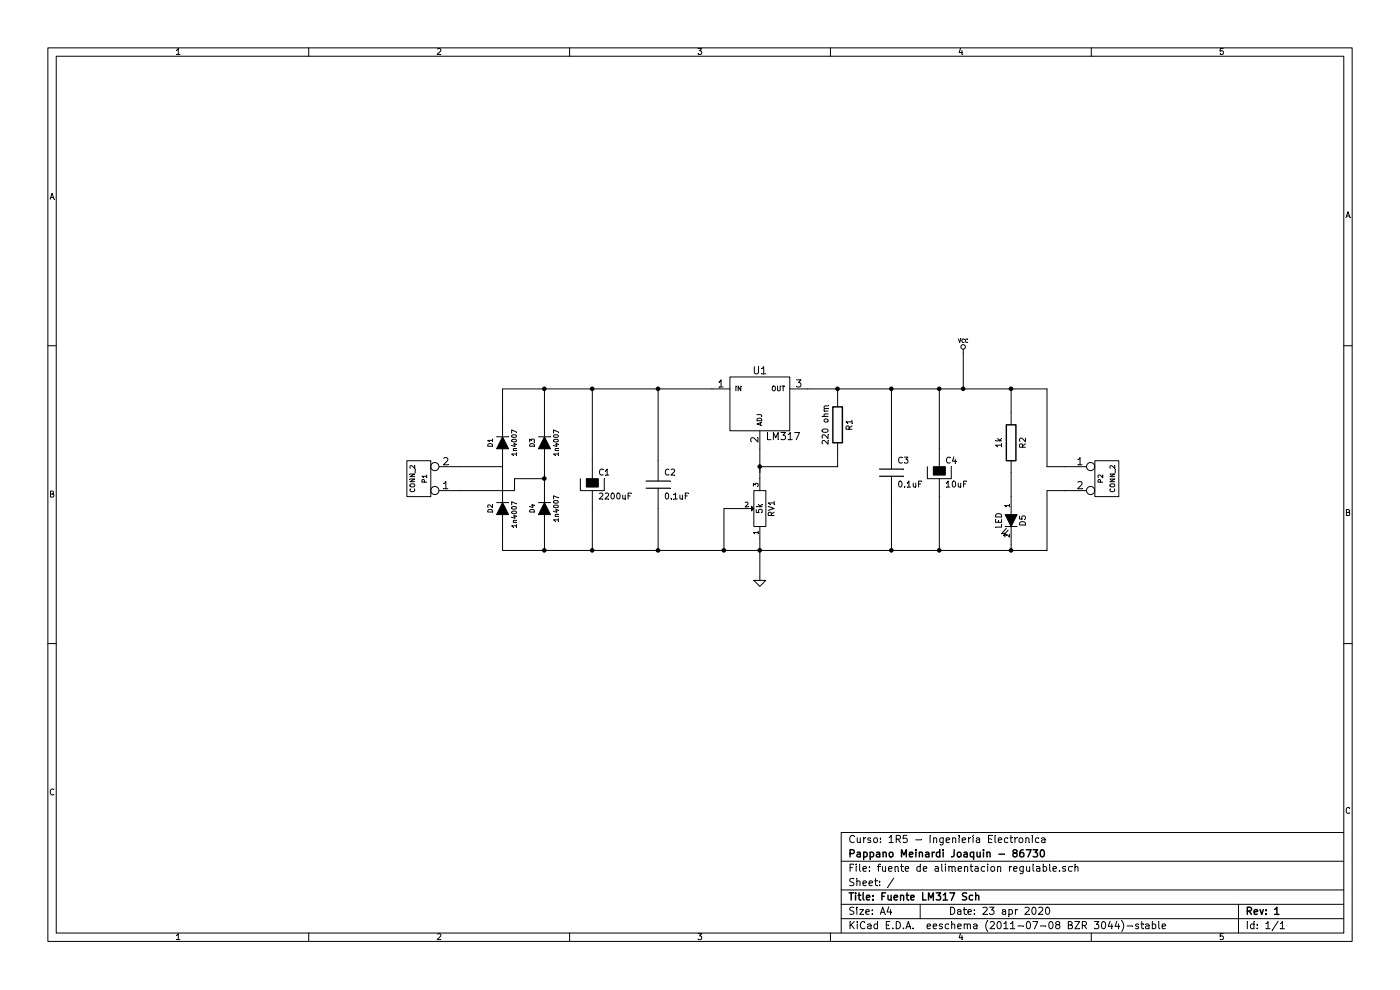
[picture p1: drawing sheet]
EESchema Schematic File Version 2  date 23/04/2020 18:55:13
LIBS:power
LIBS:device
LIBS:transistors
LIBS:conn
LIBS:linear
LIBS:regul
LIBS:74xx
LIBS:cmos4000
LIBS:adc-dac
LIBS:memory
LIBS:xilinx
LIBS:special
LIBS:microcontrollers
LIBS:dsp
LIBS:microchip
LIBS:analog_switches
LIBS:motorola
LIBS:texas
LIBS:intel
LIBS:audio
LIBS:interface
LIBS:digital-audio
LIBS:philips
LIBS:display
LIBS:cypress
LIBS:siliconi
LIBS:opto
LIBS:atmel
LIBS:contrib
LIBS:valves
LIBS:fuente de alimentacion regulable-cache
EELAYER 25  0
EELAYER END
$Descr A4 11700 8267
encoding utf-8
Sheet 1 1
Title "Fuente LM317 Sch"
Date "23 apr 2020"
Rev "1"
Comp "Pappano Meinardi Joaquin - 86730"
Comment1 "Curso: 1R5 - Ingeniería Electronica"
Comment2 ""
Comment3 ""
Comment4 ""
$EndDescr
Wire Wire Line
	6350 3900 7000 3900
Wire Wire Line
	3850 3900 4200 3900
Wire Wire Line
	3850 4100 4300 4100
Wire Wire Line
	4300 4100 4300 4000
Connection ~ 4550 4000
Wire Wire Line
	4300 4000 4550 4000
Wire Wire Line
	6350 4850 6350 4500
Wire Wire Line
	7000 3250 7000 3300
Connection ~ 7450 4600
Wire Wire Line
	7450 4600 7450 4150
Wire Wire Line
	8450 3950 8450 4150
Connection ~ 6350 4600
Wire Wire Line
	8900 4100 8750 4100
Wire Wire Line
	8750 4100 8750 4600
Wire Wire Line
	8750 4600 4200 4600
Connection ~ 6050 4600
Wire Wire Line
	6050 4600 6050 4250
Wire Wire Line
	6050 4250 6200 4250
Wire Wire Line
	4200 3900 4200 4050
Connection ~ 5500 4600
Wire Wire Line
	5500 4250 5500 4600
Wire Wire Line
	4200 4600 4200 4450
Connection ~ 4950 3250
Wire Wire Line
	4950 3250 4950 3850
Wire Wire Line
	5950 3250 4200 3250
Wire Wire Line
	4200 3250 4200 3500
Connection ~ 7850 3250
Wire Wire Line
	7850 3250 7850 3750
Connection ~ 7000 3250
Wire Wire Line
	8450 3450 8450 3250
Wire Wire Line
	7450 3250 7450 3750
Connection ~ 7450 3250
Wire Wire Line
	6350 3750 6350 4000
Wire Wire Line
	4550 3500 4550 3250
Connection ~ 4550 3250
Wire Wire Line
	5500 3850 5500 3250
Connection ~ 5500 3250
Wire Wire Line
	4950 4250 4950 4600
Connection ~ 4950 4600
Wire Wire Line
	4550 4450 4550 4600
Connection ~ 4550 4600
Wire Wire Line
	4550 3900 4550 4050
Wire Wire Line
	8900 3900 8750 3900
Wire Wire Line
	8750 3900 8750 3250
Wire Wire Line
	8750 3250 6750 3250
Connection ~ 8450 3250
Wire Wire Line
	8450 4550 8450 4600
Connection ~ 8450 4600
Wire Wire Line
	7850 4150 7850 4600
Connection ~ 7850 4600
Wire Wire Line
	6350 3900 6350 3950
Wire Wire Line
	7000 3900 7000 3800
Connection ~ 6350 3900
Wire Wire Line
	8050 2950 8050 3250
Connection ~ 8050 3250
$Comp
L VCC #PWR01
U 1 1
P 8050 2950
F 0 "#PWR01" H 8050 3050 30  0001 C CNN
F 1 "VCC" H 8050 3050 30  0000 C CNN
	1    8050 2950
	1    0    0    -1  
$EndComp
$Comp
L GND #PWR02
U 1 1
P 6350 4850
F 0 "#PWR02" H 6350 4850 30  0001 C CNN
F 1 "GND" H 6350 4780 30  0001 C CNN
	1    6350 4850
	1    0    0    -1  
$EndComp
$Comp
L CONN_2 P2
U 1 1
P 9250 4000
F 0 "P2" V 9200 4000 40  0000 C CNN
F 1 "CONN_2" V 9300 4000 40  0000 C CNN
	1    9250 4000
	1    0    0    -1  
$EndComp
$Comp
L CONN_2 P1
U 1 1
P 3500 4000
F 0 "P1" V 3450 4000 40  0000 C CNN
F 1 "CONN_2" V 3550 4000 40  0000 C CNN
	1    3500 4000
	-1   0    0    1   
$EndComp
$Comp
L POT RV1
U 1 1
P 6350 4250
F 0 "RV1" H 6350 4150 50  0000 C CNN
F 1 "5k" H 6350 4250 50  0000 C CNN
	1    6350 4250
	0    -1   -1   0   
$EndComp
$Comp
L R R2
U 1 1
P 8450 3700
F 0 "R2" V 8550 3700 50  0000 C CNN
F 1 "1k" V 8350 3700 50  0000 C CNN
	1    8450 3700
	1    0    0    -1  
$EndComp
$Comp
L R R1
U 1 1
P 7000 3550
F 0 "R1" V 7100 3550 50  0000 C CNN
F 1 "220 ohm" V 6900 3550 50  0000 C CNN
	1    7000 3550
	1    0    0    -1  
$EndComp
$Comp
L LED D5
U 1 1
P 8450 4350
F 0 "D5" H 8450 4450 50  0000 C CNN
F 1 "LED" H 8450 4250 50  0000 C CNN
	1    8450 4350
	0    1    1    0   
$EndComp
$Comp
L LM317 U1
U 1 1
P 6350 3400
F 0 "U1" H 6350 3700 60  0000 C CNN
F 1 "LM317" H 6400 3150 60  0000 L CNN
	1    6350 3400
	1    0    0    -1  
$EndComp
$Comp
L C C3
U 1 1
P 7450 3950
F 0 "C3" H 7500 4050 50  0000 L CNN
F 1 "0.1uF" H 7500 3850 50  0000 L CNN
	1    7450 3950
	1    0    0    -1  
$EndComp
$Comp
L C C2
U 1 1
P 5500 4050
F 0 "C2" H 5550 4150 50  0000 L CNN
F 1 "0.1uF" H 5550 3950 50  0000 L CNN
	1    5500 4050
	1    0    0    -1  
$EndComp
$Comp
L CAPAPOL C4
U 1 1
P 7850 3950
F 0 "C4" H 7900 4050 50  0000 L CNN
F 1 "10uF" H 7900 3850 50  0000 L CNN
	1    7850 3950
	1    0    0    -1  
$EndComp
$Comp
L CAPAPOL C1
U 1 1
P 4950 4050
F 0 "C1" H 5000 4150 50  0000 L CNN
F 1 "2200uF" H 5000 3950 50  0000 L CNN
	1    4950 4050
	1    0    0    -1  
$EndComp
$Comp
L DIODE D2
U 1 1
P 4200 4250
F 0 "D2" H 4200 4350 40  0000 C CNN
F 1 "1n4007" H 4150 4150 40  0000 C CNN
	1    4200 4250
	0    -1   -1   0   
$EndComp
$Comp
L DIODE D4
U 1 1
P 4550 4250
F 0 "D4" H 4550 4350 40  0000 C CNN
F 1 "1n4007" H 4550 4150 40  0000 C CNN
	1    4550 4250
	0    -1   -1   0   
$EndComp
$Comp
L DIODE D1
U 1 1
P 4200 3700
F 0 "D1" H 4200 3800 40  0000 C CNN
F 1 "1n4007" H 4200 3600 40  0000 C CNN
	1    4200 3700
	0    -1   -1   0   
$EndComp
$Comp
L DIODE D3
U 1 1
P 4550 3700
F 0 "D3" H 4550 3800 40  0000 C CNN
F 1 "1n4007" H 4550 3600 40  0000 C CNN
	1    4550 3700
	0    -1   -1   0   
$EndComp
$EndSCHEMATC
